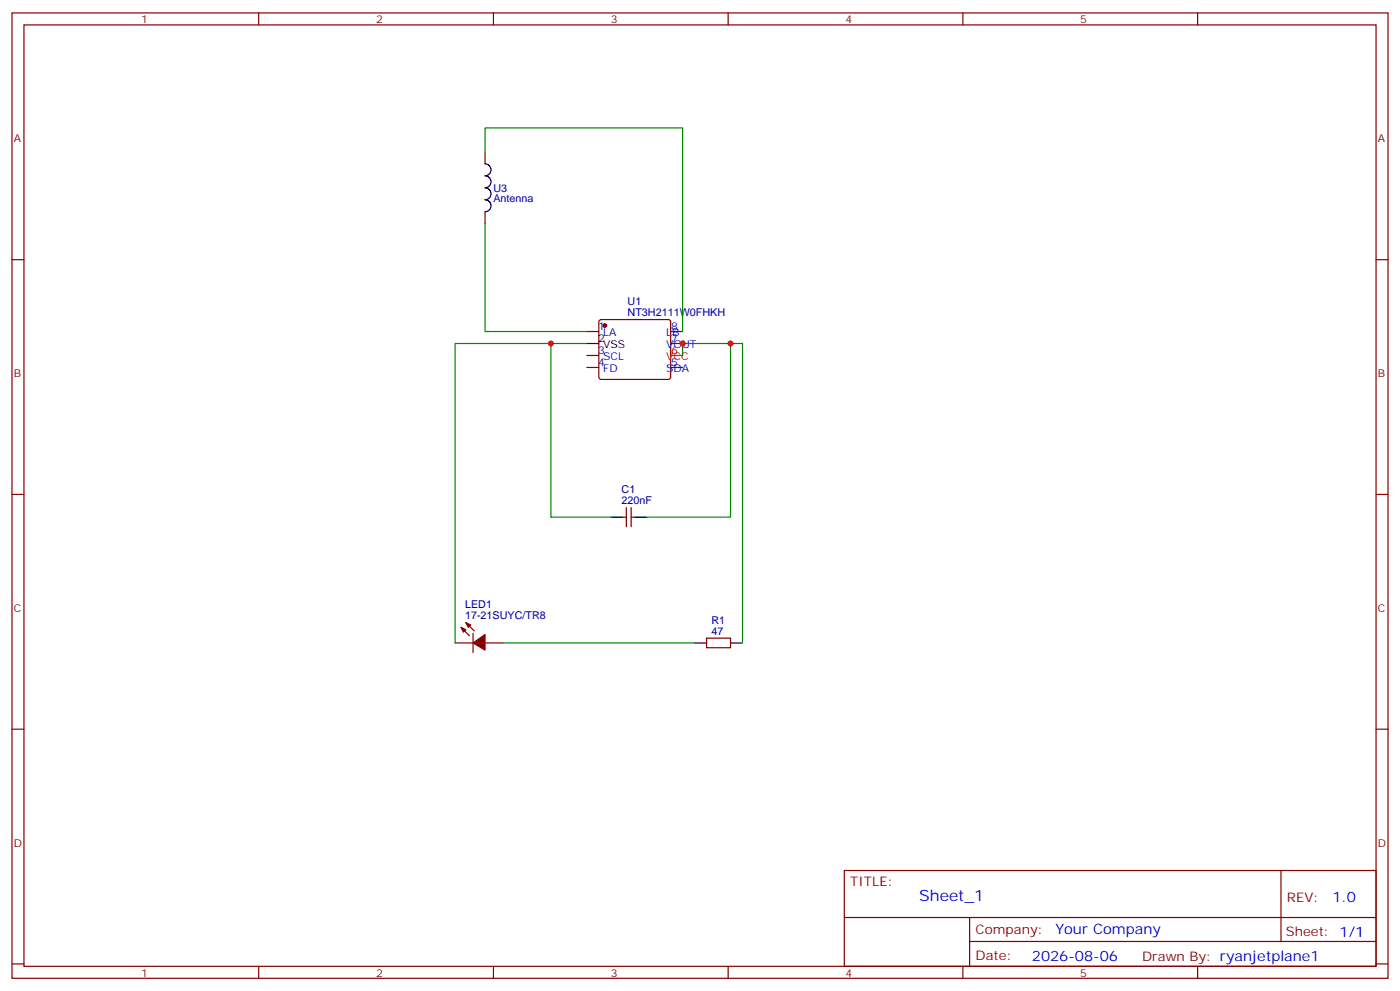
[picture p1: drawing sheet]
<svg xmlns="http://www.w3.org/2000/svg" width="412mm" height="292mm" viewBox="0 0 412 292" stroke-linecap="round" stroke-linejoin="round" font-family="sans-serif">
<g fill="none" stroke="#870000" stroke-width=".35">
<path d="M3.5 3.8h405.4v284.3h-405.4zM7.1 7.3h398.2v277.3h-398.2zM76.2 3.8v3.5M145.3 3.8v3.5M214.5 3.8v3.5M283.6 3.8v3.5M352.8 3.8v3.5M142.9 44.7v3.6M3.5 76.5h3.6M142.9 62.4v3.5M405.3 76.5h3.6M172.9 97.6h3.5"/>
<path d="M176.6 94.3l.5-.2h19.7l.5 .2 .3 .5v16.3l-.3 .5-.5 .2h-19.7l-.5-.3-.2-.4v-16.3zM197.6 97.6h3.5M172.9 104.7h3.5M172.9 108.2h3.5M197.6 108.2h3.5M197.6 101.2h3.5M3.5 145.6h3.6M183.4 152.3h1.1M184.5 149.5v5.7M185.9 149.5v5.7M185.9 152.3h1.1M405.3 145.6h3.6"/>
<path d="M134.1 189.4h5.2M135.8 184.8l2.5 2.5M137.2 183.4l2.5 2.4M139.3 186.5v5.7M142.9 189.4h5.3M208.1 188h7.1v2.8h-7.1zM3.5 214.8h3.6M405.3 214.8h3.6M248.7 256.4h156.6v28.2h-156.6zM377.3 256.4v20.9M248.7 270.2h156.5M285.6 277.3h119.6"/>
<path d="M285.6 270.2v14.2M3.5 283.9h3.6M76.2 284.6v3.5M145.3 284.6v3.5M214.5 284.6v3.5M283.6 284.6v3.5M352.8 284.6v3.5M405.3 283.9h3.6"/>
</g>
<g fill="#870000" stroke="#870000" stroke-width=".35">
<path d="M135.8 184.8l1.4 .7-.7 .7z"/>
<path d="M137.2 183.4l1.4 .7-.7 .7z"/>
<path d="M139.3 189.4l3.6-2.5v4.6z"/>
<circle cx="178.2" cy="95.9" r=".53"/>
</g>
<path d="M142.9 48.3a1.76 1.76 0 0 1 1.7 1.7 1.76 1.76 0 0 1-1.7 1.8 1.76 1.76 0 0 1 1.7 1.8 1.76 1.76 0 0 1-1.7 1.7 1.76 1.76 0 0 1 1.7 1.8 1.76 1.76 0 0 1-1.7 1.7 1.76 1.76 0 0 1 1.7 1.8 1.76 1.76 0 0 1-1.7 1.8M172.9 101.2h3.5M179.9 152.3h3.5M187 152.3h3.5M204.6 189.4h3.5M215.2 189.4h3.5" fill="none" stroke="#000" stroke-width=".35"/>
<path d="M197.6 104.7h3.5" fill="none" stroke="#f00" stroke-width=".35"/>
<path d="M142.9 44.7v-7h58.2v59.9M142.9 65.9v31.7h30M162.3 101.2h-28.2v88.2M172.9 101.2h-10.6v51.1h17.6M201.1 104.7v-3.5h14.1v51.1h-24.7M215.2 101.2h3.5v88.2M148.2 189.4h56.4" fill="none" stroke="#008700" stroke-width=".35"/>
<g fill="#c00">
<circle cx="201.1" cy="101.2" r=".88"/>
<circle cx="215.2" cy="101.2" r=".88"/>
<circle cx="162.3" cy="101.2" r=".88"/>
</g>
<text font-size="4.6" fill="#00f" x="270.8" y="265.4">Sheet_1</text>
<g font-size="4.2" fill="#00f">
<text x="392.5" y="265.7">1.0</text>
<text x="310.9" y="275.2">Your Company</text>
<text x="304" y="283">2026-08-06</text>
</g>
<g font-size="3.9" fill="#800">
<text x="250.5" y="261">TITLE:</text>
<text x="379.1" y="265.7">REV:</text>
<text x="287.4" y="275.2">Company:</text>
<text x="378.7" y="275.8">Sheet: 1/1</text>
<text x="287.4" y="282.9">Date:</text>
<text x="336.4" y="282.9">Drawn By: ryanjetplane1</text>
</g>
<g font-size="3.2" fill="#800">
<text x="41.6" y="6.8">1</text>
<text x="110.8" y="6.8">2</text>
<text x="179.9" y="6.8">3</text>
<text x="249.1" y="6.8">4</text>
<text x="318.2" y="6.8">5</text>
<text x="4.1" y="41.9">A</text>
<text x="405.9" y="41.9">A</text>
<text x="4.1" y="111.1">B</text>
<text x="405.9" y="111.1">B</text>
<text x="4.1" y="180.2">C</text>
<text x="405.9" y="180.2">C</text>
<text x="4.1" y="249.3">D</text>
<text x="405.9" y="249.3">D</text>
<text x="41.6" y="287.6">1</text>
<text x="110.8" y="287.6">2</text>
<text x="179.9" y="287.6">3</text>
<text x="249.1" y="287.6">4</text>
<text x="318.2" y="287.6">5</text>
</g>
<g font-size="3.2" fill="#000080">
<text x="145.3" y="59.6">Antenna</text>
<text x="145.3" y="56.4">U3</text>
<text x="184.9" y="89.7">U1</text>
<text x="184.9" y="93">NT3H2111W0FHKH</text>
<text x="183.1" y="148.4">220nF</text>
<text x="183.1" y="145.2">C1</text>
<text x="137" y="179.1">LED1</text>
<text x="137" y="182.3">17-21SUYC/TR8</text>
<text x="209.6" y="183.7">R1</text>
<text x="209.6" y="186.9">47</text>
</g>
<g font-size="3.2" fill="#00f">
<text x="176.2" y="97.3">1</text>
<text x="177.7" y="99.1">LA</text>
<text x="196.3" y="99.1">LB</text>
<text x="197.7" y="100.8">7</text>
<text x="197.7" y="97.3">8</text>
<text x="176.2" y="104.4">3</text>
<text x="176.2" y="107.9">4</text>
<text x="177.7" y="106.1">SCL</text>
<text x="196.3" y="102.6">VOUT</text>
<text x="197.7" y="107.9">5</text>
<text x="177.7" y="109.6">FD</text>
<text x="196.3" y="109.6">SDA</text>
</g>
<g font-size="3.2">
<text x="176.2" y="100.8">2</text>
<text x="177.7" y="102.6">VSS</text>
</g>
<g font-size="3.2" fill="#f00">
<text x="196.3" y="106.1">VCC</text>
<text x="197.7" y="104.4">6</text>
</g>
</svg>
